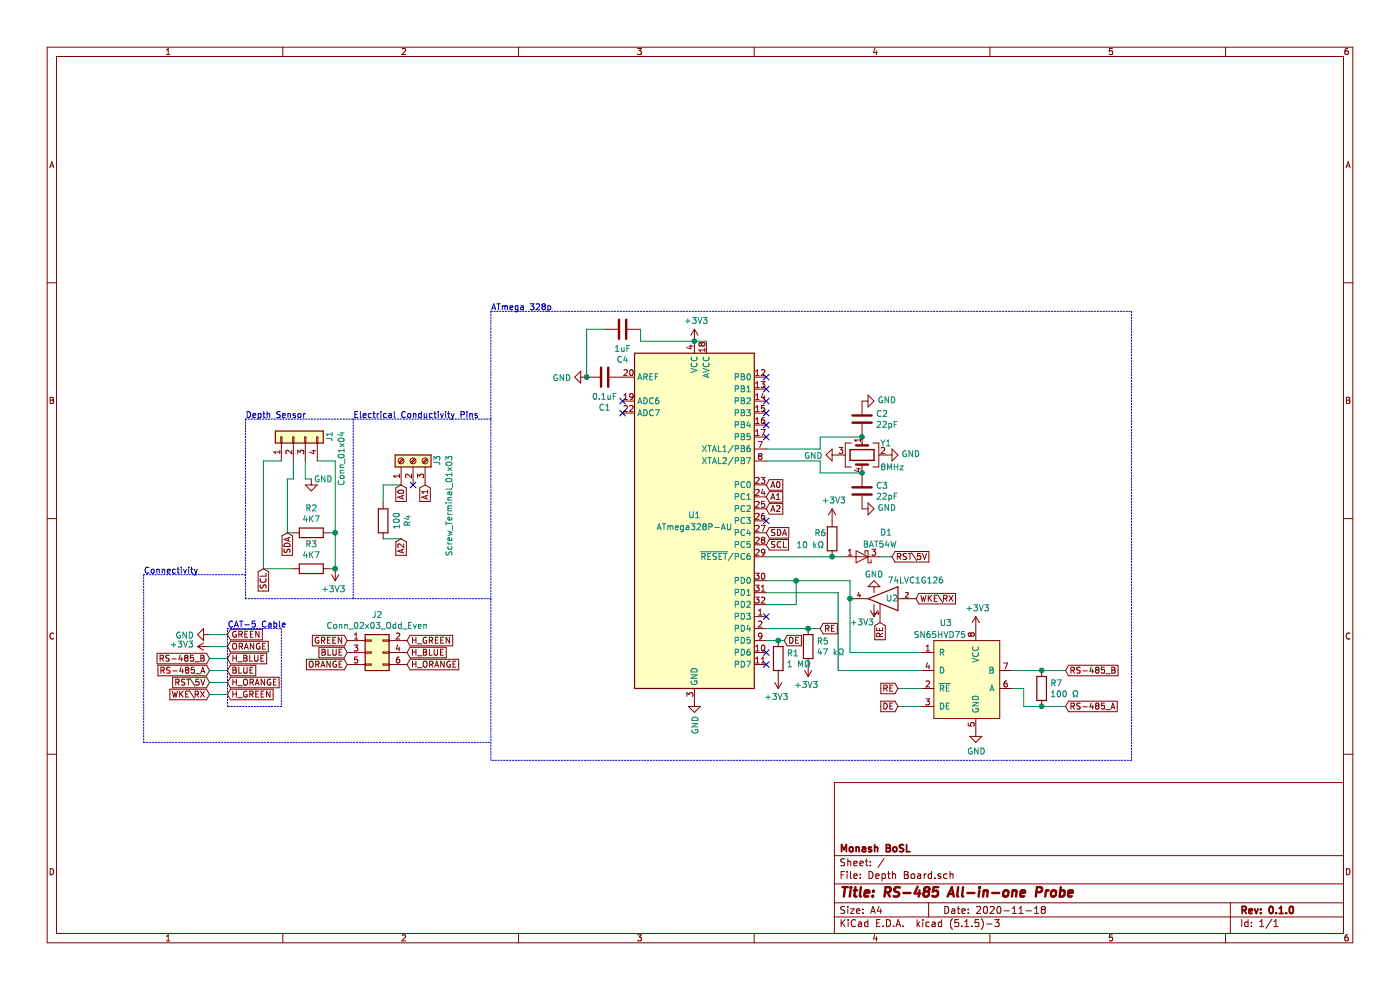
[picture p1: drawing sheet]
EESchema Schematic File Version 4
EELAYER 30 0
EELAYER END
$Descr A4 11693 8268
encoding utf-8
Sheet 1 1
Title "RS-485 All-in-one Probe"
Date "2020-11-18"
Rev "0.1.0"
Comp "Monash BoSL"
Comment1 ""
Comment2 ""
Comment3 ""
Comment4 ""
$EndDescr
$Comp
L power:GND #PWR0102
U 1 1
P 5800 5850
F 0 "#PWR0102" H 5800 5600 50  0001 C CNN
F 1 "GND" V 5805 5722 50  0000 R CNN
F 2 "" H 5800 5850 50  0001 C CNN
F 3 "" H 5800 5850 50  0001 C CNN
	1    5800 5850
	1    0    0    -1  
$EndComp
$Comp
L power:GND #PWR0111
U 1 1
P 2600 4000
F 0 "#PWR0111" H 2600 3750 50  0001 C CNN
F 1 "GND" H 2700 4000 50  0000 C CNN
F 2 "" H 2600 4000 50  0001 C CNN
F 3 "" H 2600 4000 50  0001 C CNN
	1    2600 4000
	1    0    0    -1  
$EndComp
Wire Wire Line
	2750 4450 2800 4450
Wire Wire Line
	2750 4750 2800 4750
Wire Wire Line
	2800 4750 2800 4450
Connection ~ 2800 4450
Wire Wire Line
	2400 4000 2400 4450
Wire Wire Line
	2400 4450 2450 4450
Wire Wire Line
	2200 4750 2450 4750
Text GLabel 2200 4750 3    50   Input ~ 0
SCL
Text GLabel 2400 4450 3    50   Input ~ 0
SDA
Text GLabel 6400 4450 2    50   Input ~ 0
SDA
Text GLabel 6400 4550 2    50   Input ~ 0
SCL
Text GLabel 6400 4050 2    50   Input ~ 0
A0
Text GLabel 6400 4150 2    50   Input ~ 0
A1
$Comp
L Device:C C1
U 1 1
P 5050 3150
F 0 "C1" V 5302 3150 50  0000 C CNN
F 1 "0.1uF" V 5211 3150 50  0000 C CNN
F 2 "Capacitor_SMD:C_0805_2012Metric" H 5088 3000 50  0001 C CNN
F 3 "~" H 5050 3150 50  0001 C CNN
	1    5050 3150
	0    1    1    0   
$EndComp
$Comp
L power:GND #PWR0112
U 1 1
P 4900 3150
F 0 "#PWR0112" H 4900 2900 50  0001 C CNN
F 1 "GND" V 4905 3022 50  0000 R CNN
F 2 "" H 4900 3150 50  0001 C CNN
F 3 "" H 4900 3150 50  0001 C CNN
	1    4900 3150
	0    1    1    0   
$EndComp
Text GLabel 3350 4050 3    50   Input ~ 0
A0
Text GLabel 3550 4050 3    50   Input ~ 0
A1
Wire Notes Line
	4100 3500 2050 3500
Wire Notes Line
	2050 5000 4100 5000
Text Notes 2050 3500 0    50   ~ 0
Depth Sensor
Text Notes 2950 3500 0    50   ~ 0
Electrical Conductivity Pins
$Comp
L Connector_Generic:Conn_01x04 J1
U 1 1
P 2450 3650
F 0 "J1" H 2500 3350 50  0000 R CNN
F 1 "Conn_01x04" H 2500 3250 50  0000 R CNN
F 2 "SamacSys_Parts:Depth_Sensor" H 2450 3650 50  0001 C CNN
F 3 "~" H 2450 3650 50  0001 C CNN
	1    2450 3650
	0    -1   -1   0   
$EndComp
Wire Wire Line
	2800 3850 2650 3850
Wire Wire Line
	2800 3850 2800 4450
Wire Wire Line
	2600 4000 2550 4000
Wire Wire Line
	2550 4000 2550 3850
Wire Wire Line
	2400 4000 2450 4000
Wire Wire Line
	2450 4000 2450 3850
Wire Wire Line
	2200 3850 2350 3850
$Comp
L Device:R R3
U 1 1
P 2600 4750
F 0 "R3" V 2393 4750 50  0000 C CNN
F 1 "4K7" V 2484 4750 50  0000 C CNN
F 2 "Resistor_SMD:R_0805_2012Metric_Pad1.15x1.40mm_HandSolder" V 2530 4750 50  0001 C CNN
F 3 "~" H 2600 4750 50  0001 C CNN
	1    2600 4750
	0    1    1    0   
$EndComp
$Comp
L Device:R R2
U 1 1
P 2600 4450
F 0 "R2" V 2393 4450 50  0000 C CNN
F 1 "4K7" V 2484 4450 50  0000 C CNN
F 2 "Resistor_SMD:R_0805_2012Metric_Pad1.15x1.40mm_HandSolder" V 2530 4450 50  0001 C CNN
F 3 "~" H 2600 4450 50  0001 C CNN
	1    2600 4450
	0    1    1    0   
$EndComp
$Comp
L power:+3V3 #PWR0117
U 1 1
P 2800 4750
F 0 "#PWR0117" H 2800 4600 50  0001 C CNN
F 1 "+3V3" H 2815 4923 50  0000 C CNN
F 2 "" H 2800 4750 50  0001 C CNN
F 3 "" H 2800 4750 50  0001 C CNN
	1    2800 4750
	-1   0    0    1   
$EndComp
Connection ~ 2800 4750
Wire Notes Line
	2050 3500 2050 5000
$Comp
L Connector:Screw_Terminal_01x03 J3
U 1 1
P 3450 3850
F 0 "J3" H 3500 3650 50  0000 R CNN
F 1 "Screw_Terminal_01x03" H 3500 3550 50  0000 R CNN
F 2 "SamacSys_Parts:3-Pin_ScrewTerminal" H 3450 3850 50  0001 C CNN
F 3 "~" H 3450 3850 50  0001 C CNN
	1    3450 3850
	0    -1   -1   0   
$EndComp
Text GLabel 6400 4250 2    50   Input ~ 0
A2
Text GLabel 3350 4500 3    50   Input ~ 0
A2
$Comp
L Device:R R4
U 1 1
P 3200 4350
F 0 "R4" V 2993 4350 50  0000 C CNN
F 1 "100" V 3084 4350 50  0000 C CNN
F 2 "Resistor_SMD:R_0805_2012Metric_Pad1.15x1.40mm_HandSolder" V 3130 4350 50  0001 C CNN
F 3 "~" H 3200 4350 50  0001 C CNN
	1    3200 4350
	-1   0    0    1   
$EndComp
NoConn ~ 3450 4050
Wire Wire Line
	3200 4200 3200 4050
Wire Wire Line
	3200 4050 3350 4050
Wire Wire Line
	3200 4500 3350 4500
Wire Notes Line
	2950 3500 2950 5000
Wire Wire Line
	2200 3850 2200 4750
$Comp
L power:+3V3 #PWR0101
U 1 1
P 5800 2850
F 0 "#PWR0101" H 5800 2700 50  0001 C CNN
F 1 "+3V3" H 5815 3023 50  0000 C CNN
F 2 "" H 5800 2850 50  0001 C CNN
F 3 "" H 5800 2850 50  0001 C CNN
	1    5800 2850
	1    0    0    -1  
$EndComp
Wire Wire Line
	5900 2850 5800 2850
Connection ~ 5800 2850
NoConn ~ 5200 3350
NoConn ~ 5200 3450
NoConn ~ 6400 3150
NoConn ~ 6400 3250
NoConn ~ 6400 3350
NoConn ~ 6400 3450
NoConn ~ 6400 3550
NoConn ~ 6400 3650
NoConn ~ 6400 4350
NoConn ~ 6400 5150
NoConn ~ 6400 5450
NoConn ~ 6400 5550
$Comp
L Device:C C2
U 1 1
P 7200 3500
F 0 "C2" H 7315 3546 50  0000 L CNN
F 1 "22pF" H 7315 3455 50  0000 L CNN
F 2 "Capacitor_SMD:C_0805_2012Metric" H 7238 3350 50  0001 C CNN
F 3 "~" H 7200 3500 50  0001 C CNN
	1    7200 3500
	1    0    0    -1  
$EndComp
$Comp
L Device:C C3
U 1 1
P 7200 4100
F 0 "C3" H 7315 4146 50  0000 L CNN
F 1 "22pF" H 7315 4055 50  0000 L CNN
F 2 "Capacitor_SMD:C_0805_2012Metric" H 7238 3950 50  0001 C CNN
F 3 "~" H 7200 4100 50  0001 C CNN
	1    7200 4100
	1    0    0    -1  
$EndComp
$Comp
L power:GND #PWR0105
U 1 1
P 7200 3350
F 0 "#PWR0105" H 7200 3100 50  0001 C CNN
F 1 "GND" V 7205 3222 50  0000 R CNN
F 2 "" H 7200 3350 50  0001 C CNN
F 3 "" H 7200 3350 50  0001 C CNN
	1    7200 3350
	0    -1   -1   0   
$EndComp
$Comp
L power:GND #PWR0106
U 1 1
P 7200 4250
F 0 "#PWR0106" H 7200 4000 50  0001 C CNN
F 1 "GND" V 7205 4122 50  0000 R CNN
F 2 "" H 7200 4250 50  0001 C CNN
F 3 "" H 7200 4250 50  0001 C CNN
	1    7200 4250
	0    -1   -1   0   
$EndComp
$Comp
L Device:C C4
U 1 1
P 5200 2750
F 0 "C4" V 5452 2750 50  0000 C CNN
F 1 "1uF" V 5361 2750 50  0000 C CNN
F 2 "Capacitor_SMD:C_0805_2012Metric" H 5238 2600 50  0001 C CNN
F 3 "~" H 5200 2750 50  0001 C CNN
	1    5200 2750
	0    1    1    0   
$EndComp
Wire Wire Line
	5350 2850 5800 2850
Wire Wire Line
	5350 2750 5350 2850
Wire Wire Line
	5050 2750 4900 2750
Wire Wire Line
	4900 2750 4900 3150
Connection ~ 4900 3150
Wire Wire Line
	6400 3850 6850 3850
Wire Wire Line
	6850 3850 6850 3950
Wire Wire Line
	6850 3950 7200 3950
Wire Wire Line
	6400 3750 6850 3750
Wire Wire Line
	6850 3750 6850 3650
Wire Wire Line
	6850 3650 7200 3650
Text GLabel 1900 5800 2    50   Input ~ 0
H_GREEN
Text GLabel 1900 5300 2    50   Input ~ 0
GREEN
Text GLabel 1900 5500 2    50   Input ~ 0
H_BLUE
Text GLabel 1900 5600 2    50   Input ~ 0
BLUE
Text GLabel 1900 5700 2    50   Input ~ 0
H_ORANGE
Text GLabel 1900 5400 2    50   Input ~ 0
ORANGE
Wire Notes Line
	1900 5250 2350 5250
Wire Notes Line
	2350 5250 2350 5900
Wire Notes Line
	2350 5900 1900 5900
Wire Notes Line
	1900 5900 1900 5250
Text Notes 1900 5250 0    50   ~ 0
CAT-5 Cable
Wire Wire Line
	1900 5800 1750 5800
Wire Wire Line
	1900 5300 1750 5300
Wire Wire Line
	1900 5500 1750 5500
Wire Wire Line
	1900 5600 1750 5600
Wire Wire Line
	1900 5700 1750 5700
Text GLabel 1750 5600 0    50   Input ~ 0
RS-485_A
Text GLabel 1750 5500 0    50   Input ~ 0
RS-485_B
Text GLabel 8900 5900 2    50   Input ~ 0
RS-485_A
Text GLabel 8900 5600 2    50   Input ~ 0
RS-485_B
$Comp
L power:+3V3 #PWR02
U 1 1
P 1750 5400
F 0 "#PWR02" H 1750 5250 50  0001 C CNN
F 1 "+3V3" V 1765 5528 50  0000 L CNN
F 2 "" H 1750 5400 50  0001 C CNN
F 3 "" H 1750 5400 50  0001 C CNN
	1    1750 5400
	0    -1   -1   0   
$EndComp
Wire Wire Line
	1750 5400 1900 5400
$Comp
L power:GND #PWR01
U 1 1
P 1750 5300
F 0 "#PWR01" H 1750 5050 50  0001 C CNN
F 1 "GND" V 1755 5172 50  0000 R CNN
F 2 "" H 1750 5300 50  0001 C CNN
F 3 "" H 1750 5300 50  0001 C CNN
	1    1750 5300
	0    1    1    0   
$EndComp
Text GLabel 1750 5800 0    50   Input ~ 0
WKE\RX
Text GLabel 1750 5700 0    50   Input ~ 0
RST\5V
$Comp
L power:+3V3 #PWR08
U 1 1
P 8150 5250
F 0 "#PWR08" H 8150 5100 50  0001 C CNN
F 1 "+3V3" H 8165 5423 50  0000 C CNN
F 2 "" H 8150 5250 50  0001 C CNN
F 3 "" H 8150 5250 50  0001 C CNN
	1    8150 5250
	1    0    0    -1  
$EndComp
$Comp
L power:GND #PWR09
U 1 1
P 8150 6100
F 0 "#PWR09" H 8150 5850 50  0001 C CNN
F 1 "GND" H 8155 5927 50  0000 C CNN
F 2 "" H 8150 6100 50  0001 C CNN
F 3 "" H 8150 6100 50  0001 C CNN
	1    8150 6100
	1    0    0    -1  
$EndComp
$Comp
L Device:R R6
U 1 1
P 6950 4500
F 0 "R6" H 6800 4550 50  0000 L CNN
F 1 "10 kΩ" H 6650 4450 50  0000 L CNN
F 2 "Resistor_SMD:R_0805_2012Metric" V 6880 4500 50  0001 C CNN
F 3 "~" H 6950 4500 50  0001 C CNN
	1    6950 4500
	1    0    0    -1  
$EndComp
$Comp
L power:+3V3 #PWR05
U 1 1
P 6950 4350
F 0 "#PWR05" H 6950 4200 50  0001 C CNN
F 1 "+3V3" H 6965 4523 50  0000 C CNN
F 2 "" H 6950 4350 50  0001 C CNN
F 3 "" H 6950 4350 50  0001 C CNN
	1    6950 4350
	1    0    0    -1  
$EndComp
Text GLabel 7450 4650 2    50   Input ~ 0
RST\5V
Wire Wire Line
	7350 4650 7450 4650
Wire Wire Line
	7050 4650 6950 4650
Wire Wire Line
	6950 4650 6400 4650
Connection ~ 6950 4650
Wire Wire Line
	7100 4850 6650 4850
Text GLabel 7650 5000 2    50   Input ~ 0
WKE\RX
Text GLabel 7500 5750 0    50   Input ~ 0
RE
Wire Wire Line
	7500 5750 7700 5750
Wire Wire Line
	7500 5900 7700 5900
Text GLabel 6550 5350 2    50   Input ~ 0
DE
Text GLabel 6850 5250 2    50   Input ~ 0
RE
Wire Wire Line
	6550 5350 6500 5350
$Comp
L Device:R R7
U 1 1
P 8700 5750
F 0 "R7" H 8770 5796 50  0000 L CNN
F 1 "100 Ω" H 8770 5705 50  0000 L CNN
F 2 "Resistor_SMD:R_0805_2012Metric" V 8630 5750 50  0001 C CNN
F 3 "~" H 8700 5750 50  0001 C CNN
	1    8700 5750
	1    0    0    -1  
$EndComp
Wire Wire Line
	8450 5600 8700 5600
Connection ~ 8700 5600
Wire Wire Line
	8700 5600 8900 5600
Wire Wire Line
	8450 5750 8550 5750
Wire Wire Line
	8550 5750 8550 5900
Wire Wire Line
	8550 5900 8700 5900
Connection ~ 8700 5900
Wire Wire Line
	8700 5900 8900 5900
Wire Wire Line
	6400 4950 7000 4950
Wire Wire Line
	6650 4850 6650 5050
Wire Wire Line
	6650 5050 6400 5050
Connection ~ 6650 4850
Wire Wire Line
	6650 4850 6400 4850
Wire Wire Line
	7700 5450 7100 5450
Wire Wire Line
	7000 5600 7700 5600
Wire Wire Line
	7000 4950 7000 5600
Text GLabel 7350 5200 3    50   Input ~ 0
RE
$Comp
L power:+3V3 #PWR06
U 1 1
P 7300 5050
F 0 "#PWR06" H 7300 4900 50  0001 C CNN
F 1 "+3V3" H 7400 5200 50  0000 C CNN
F 2 "" H 7300 5050 50  0001 C CNN
F 3 "" H 7300 5050 50  0001 C CNN
	1    7300 5050
	-1   0    0    1   
$EndComp
$Comp
L local:SN65HVD75 U3
U 1 1
P 8150 5650
F 0 "U3" H 7900 6100 50  0000 C CNN
F 1 "SN65HVD75" H 7850 6000 50  0000 C CNN
F 2 "Package_SO:SOIC-8_3.9x4.9mm_P1.27mm" H 7950 6100 50  0001 C CNN
F 3 "" H 7950 6100 50  0001 C CNN
	1    8150 5650
	1    0    0    -1  
$EndComp
$Comp
L Device:R R5
U 1 1
P 6750 5400
F 0 "R5" H 6820 5446 50  0000 L CNN
F 1 "47 kΩ" H 6820 5355 50  0000 L CNN
F 2 "Resistor_SMD:R_0603_1608Metric" V 6680 5400 50  0001 C CNN
F 3 "~" H 6750 5400 50  0001 C CNN
	1    6750 5400
	1    0    0    -1  
$EndComp
Wire Wire Line
	6850 5250 6750 5250
Wire Wire Line
	6400 5250 6750 5250
Connection ~ 6750 5250
$Comp
L power:+3V3 #PWR04
U 1 1
P 6750 5550
F 0 "#PWR04" H 6750 5400 50  0001 C CNN
F 1 "+3V3" H 6765 5723 50  0000 C CNN
F 2 "" H 6750 5550 50  0001 C CNN
F 3 "" H 6750 5550 50  0001 C CNN
	1    6750 5550
	-1   0    0    1   
$EndComp
$Comp
L Device:R R1
U 1 1
P 6500 5500
F 0 "R1" H 6570 5546 50  0000 L CNN
F 1 "1 MΩ" H 6570 5455 50  0000 L CNN
F 2 "Resistor_SMD:R_0603_1608Metric" V 6430 5500 50  0001 C CNN
F 3 "~" H 6500 5500 50  0001 C CNN
	1    6500 5500
	1    0    0    -1  
$EndComp
Text GLabel 7500 5900 0    50   Input ~ 0
DE
Connection ~ 6500 5350
Wire Wire Line
	6500 5350 6400 5350
$Comp
L Diode:BAT54W D1
U 1 1
P 7200 4650
F 0 "D1" H 7000 4450 50  0000 C CNN
F 1 "BAT54W" H 7050 4550 50  0000 C CNN
F 2 "Package_TO_SOT_SMD:SOT-323_SC-70" H 7200 4475 50  0001 C CNN
F 3 "https://assets.nexperia.com/documents/data-sheet/BAT54W_SER.pdf" H 7200 4650 50  0001 C CNN
	1    7200 4650
	-1   0    0    1   
$EndComp
$Comp
L power:+3V3 #PWR03
U 1 1
P 6500 5650
F 0 "#PWR03" H 6500 5500 50  0001 C CNN
F 1 "+3V3" H 6515 5823 50  0000 C CNN
F 2 "" H 6500 5650 50  0001 C CNN
F 3 "" H 6500 5650 50  0001 C CNN
	1    6500 5650
	-1   0    0    1   
$EndComp
Wire Notes Line
	9450 2600 9450 6350
Wire Notes Line
	9450 6350 4100 6350
Wire Notes Line
	4100 2600 9450 2600
Wire Notes Line
	4100 2600 4100 6350
$Comp
L Connector_Generic:Conn_02x03_Odd_Even J2
U 1 1
P 3100 5450
F 0 "J2" H 3150 5767 50  0000 C CNN
F 1 "Conn_02x03_Odd_Even" H 3150 5676 50  0000 C CNN
F 2 "Connector_PinHeader_2.54mm:PinHeader_2x03_P2.54mm_Vertical" H 3100 5450 50  0001 C CNN
F 3 "~" H 3100 5450 50  0001 C CNN
	1    3100 5450
	1    0    0    -1  
$EndComp
Text GLabel 2900 5350 0    50   Input ~ 0
GREEN
Text GLabel 3400 5350 2    50   Input ~ 0
H_GREEN
Text GLabel 3400 5450 2    50   Input ~ 0
H_BLUE
Text GLabel 2900 5450 0    50   Input ~ 0
BLUE
Text GLabel 3400 5550 2    50   Input ~ 0
H_ORANGE
Text GLabel 2900 5550 0    50   Input ~ 0
ORANGE
Wire Notes Line
	2050 4800 1200 4800
Wire Notes Line
	1200 4800 1200 6200
Wire Notes Line
	1200 6200 4100 6200
Text Notes 1200 4800 0    50   ~ 0
Connectivity
Text Notes 4100 2600 0    50   ~ 0
ATmega 328p
Wire Wire Line
	7100 5000 7100 5450
Wire Wire Line
	7100 4850 7100 5000
Connection ~ 7100 5000
$Comp
L 74xGxx:74LVC1G126 U2
U 1 1
P 7350 5000
F 0 "U2" H 7250 5000 50  0000 C CNN
F 1 "74LVC1G126" H 7050 4850 50  0000 C CNN
F 2 "Package_TO_SOT_SMD:SOT-353_SC-70-5" H 7350 5000 50  0001 C CNN
F 3 "http://www.ti.com/lit/sg/scyt129e/scyt129e.pdf" H 7350 5000 50  0001 C CNN
	1    7350 5000
	-1   0    0    1   
$EndComp
$Comp
L power:GND #PWR07
U 1 1
P 7300 4950
F 0 "#PWR07" H 7300 4700 50  0001 C CNN
F 1 "GND" H 7300 4800 50  0000 C CNN
F 2 "" H 7300 4950 50  0001 C CNN
F 3 "" H 7300 4950 50  0001 C CNN
	1    7300 4950
	-1   0    0    1   
$EndComp
$Comp
L Device:Crystal_GND23 Y1
U 1 1
P 7200 3800
F 0 "Y1" V 7100 3950 50  0000 L CNN
F 1 "8MHz" V 7300 3950 50  0000 L CNN
F 2 "SamacSys_Parts:Ralton_Crystal" H 7200 3800 50  0001 C CNN
F 3 "~" H 7200 3800 50  0001 C CNN
	1    7200 3800
	0    1    1    0   
$EndComp
Connection ~ 7200 3650
Connection ~ 7200 3950
$Comp
L power:GND #PWR?
U 1 1
P 7000 3800
F 0 "#PWR?" H 7000 3550 50  0001 C CNN
F 1 "GND" V 7005 3672 50  0000 R CNN
F 2 "" H 7000 3800 50  0001 C CNN
F 3 "" H 7000 3800 50  0001 C CNN
	1    7000 3800
	0    1    1    0   
$EndComp
$Comp
L power:GND #PWR?
U 1 1
P 7400 3800
F 0 "#PWR?" H 7400 3550 50  0001 C CNN
F 1 "GND" V 7405 3672 50  0000 R CNN
F 2 "" H 7400 3800 50  0001 C CNN
F 3 "" H 7400 3800 50  0001 C CNN
	1    7400 3800
	0    -1   -1   0   
$EndComp
$Comp
L MCU_Microchip_ATmega:ATmega328P-AU U1
U 1 1
P 5800 4350
F 0 "U1" H 5800 4400 50  0000 C CNN
F 1 "ATmega328P-AU" H 5800 4300 50  0000 C CNN
F 2 "Package_QFP:TQFP-32_7x7mm_P0.8mm" H 5800 4350 50  0001 C CIN
F 3 "http://ww1.microchip.com/downloads/en/DeviceDoc/ATmega328_P%20AVR%20MCU%20with%20picoPower%20Technology%20Data%20Sheet%2040001984A.pdf" H 5800 4350 50  0001 C CNN
	1    5800 4350
	1    0    0    -1  
$EndComp
$EndSCHEMATC
